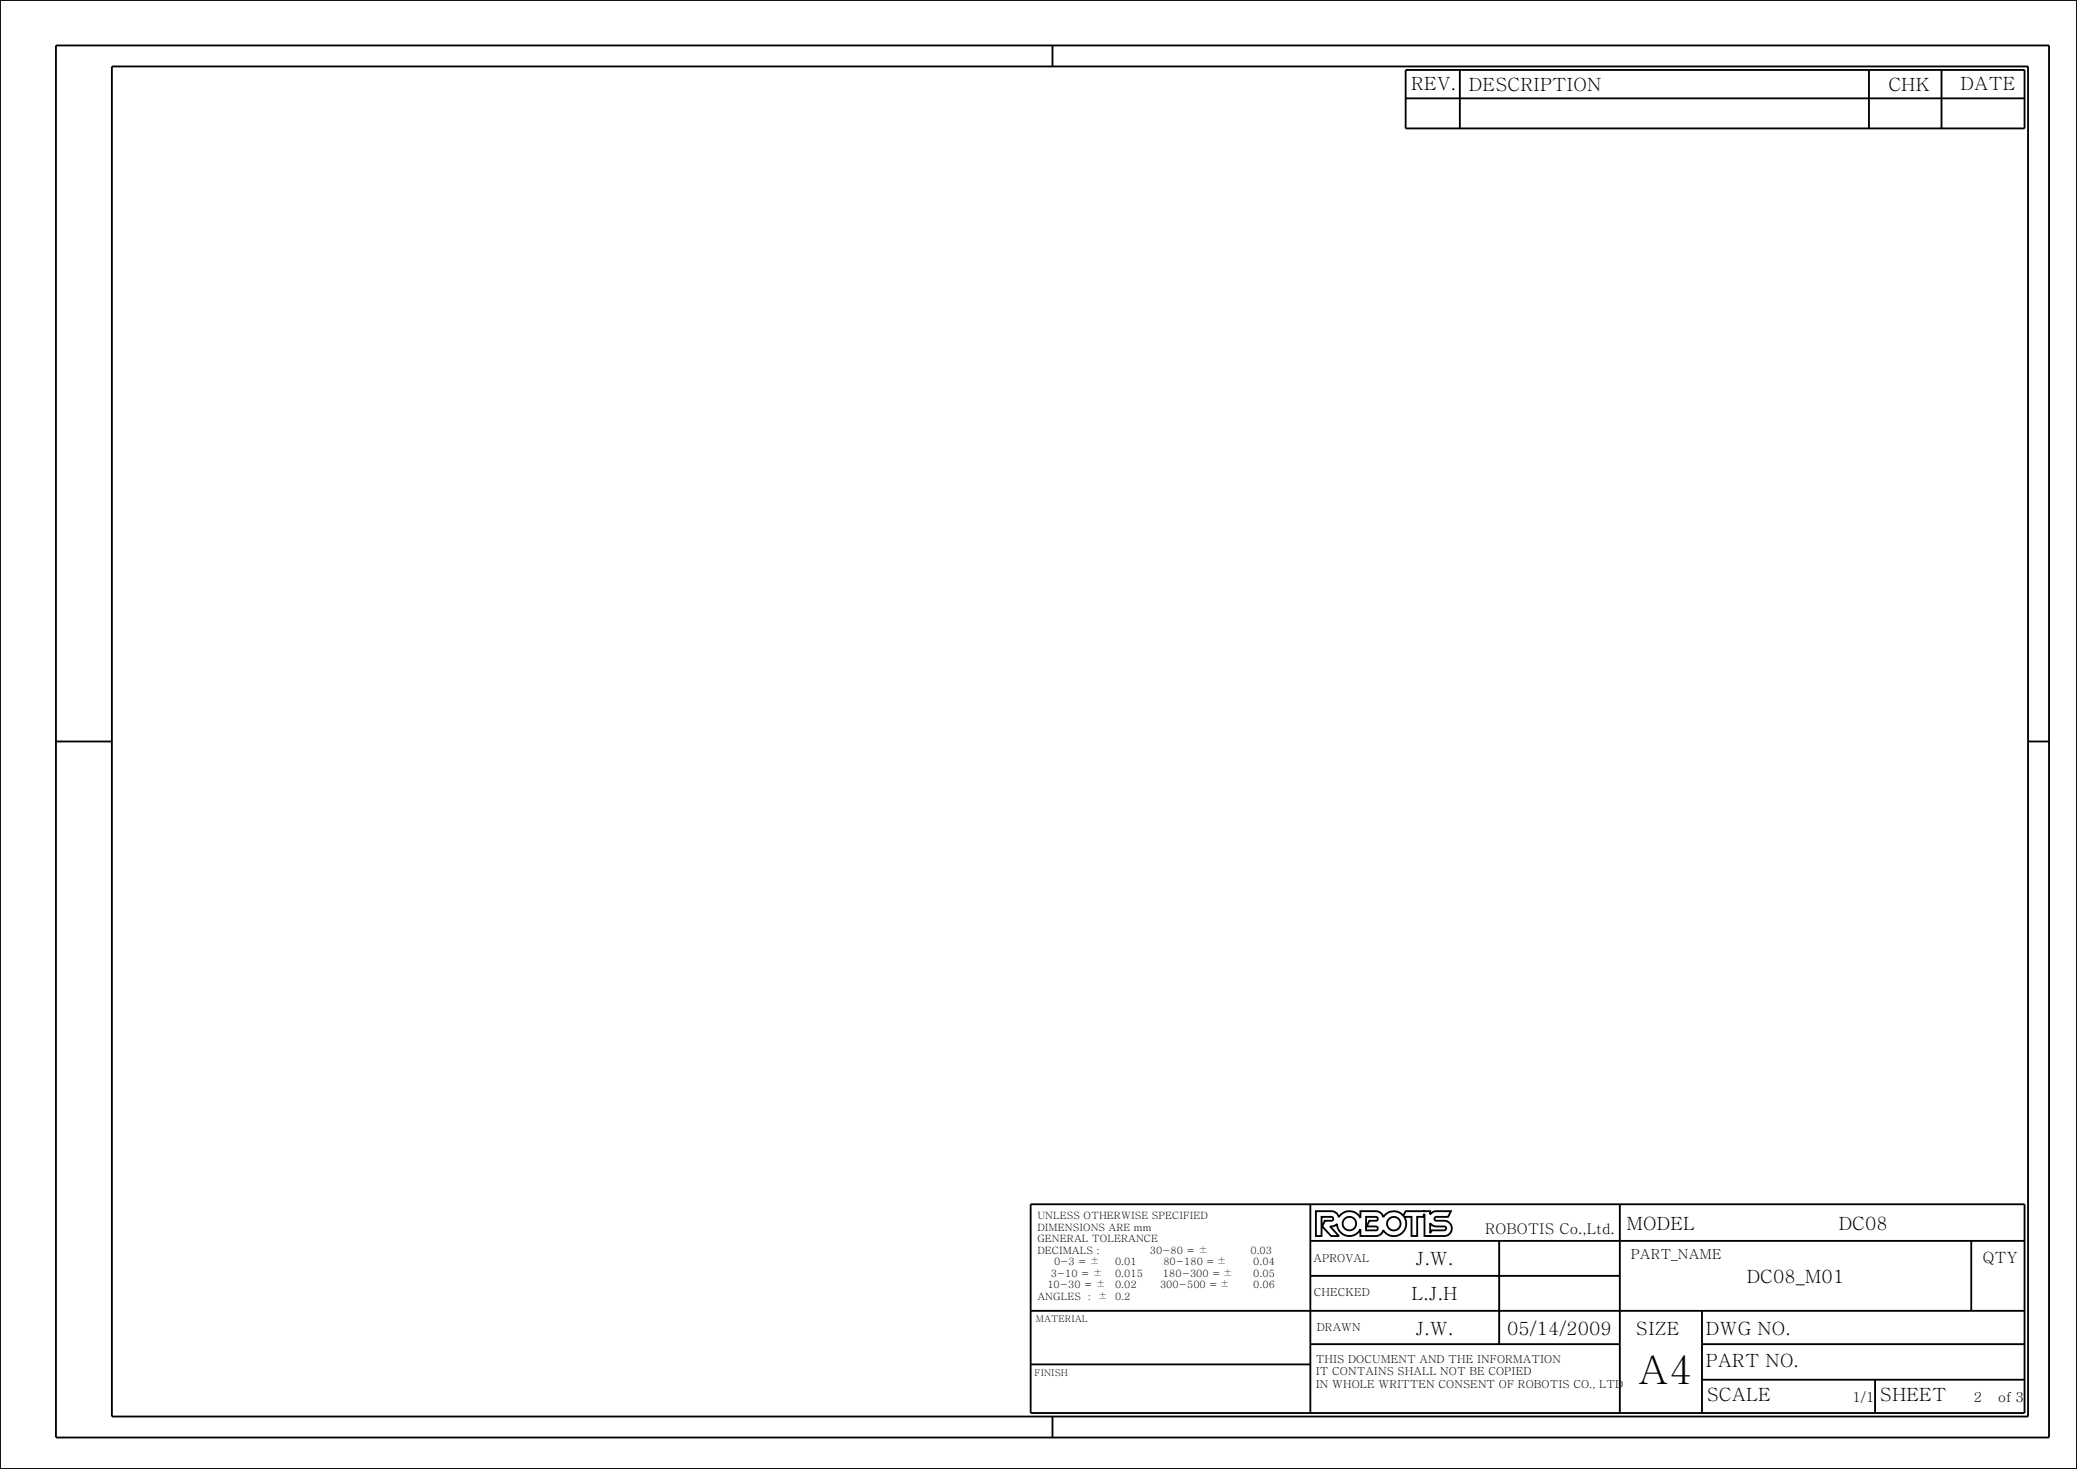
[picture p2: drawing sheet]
<svg xmlns="http://www.w3.org/2000/svg" width="297mm" height="210mm" viewBox="0 0 297 210" stroke-linecap="round" stroke-linejoin="round" font-family="sans-serif">
<g fill="none" stroke="#000" stroke-width=".26">
<path d="M0 0h297v210h-297zM8 6.5h285v199h-285zM16 9.5h274v193h-274zM150.5 6.5v3M201 10h88.5v8.4h-88.5zM201 14.1h88.5M208.8 10v8.4M267.3 10v8.4M277.6 10v8.4M8 106h8M290 106h3M147.4 172.2h142.1v29.8h-142.1z"/>
<path d="M187.4 172.2v29.8M187.4 177.4h102.1M188.2 173.1l2.4 .1 .5 .3 .3 .5a1.78 1.78 0 0 1 3.1 .1v-1l2.5 .1 .5 .3 .3 .5a1.78 1.78 0 0 1 2.9-.2l.3-.7h3.5v.5l.3-.3 .4-.1 2.3-.1-.4 .9h-1.7a.28 .28 0 0 0-.3 .2 .28 .28 0 0 0 .3 .3h1.1a1.09 1.09 0 0 1 1.1 1.1 1.09 1.09 0 0 1-1.1 1.1h-2.8v-3.2l-.2 .5h-.9v2.7h-.8v-2.7h-1a1.78 1.78 0 0 1-.5 2.4 1.78 1.78 0 0 1-2.5-.5l-.3 .5-.5 .3h-2.5v-1a1.78 1.78 0 0 1-1.9 .9 1.78 1.78 0 0 1-1.4-1.6l-.4 .3h-.6l1.3 1.4h-1.2l-1.2-1.4 .3-.8h1a.28 .28 0 0 0 .3-.3 .28 .28 0 0 0-.3-.2h-1.4v2.7h-.8zM195.3 174h1.5l.2 .1v.2l-.2 .2h-1l-.4 .8h1.4l.2 .3-.1 .2-1.6 .1zM204.5 174.9l.3 .3 .4 .1h1.4l.2 .2v.2l-.3 .2h-1.8l-.2 .4zM214.4 177.4v14.8M231.6 172.2v29.8M281.9 177.4v10M147.4 195h40M147.4 187.4h142.1M187.4 192.2h44.2M187.4 182.4h44.2"/>
<path d="M243.4 197.2h46.1M243.4 192.2h46.1M243.4 187.4v14.6M268.1 197.2v4.8M150.5 202.5v3"/>
<circle cx="193" cy="174.9" r=".97"/>
<circle cx="199.3" cy="174.9" r=".97"/>
</g>
<text font-size="5.6" x="234.2" y="197.8">A4</text>
<g font-size="2.6">
<text x="201.8" y="12.9">REV.</text>
<text x="210" y="13">DESCRIPTION</text>
<text x="270" y="13">CHK</text>
<text x="280.3" y="12.9">DATE</text>
<text x="232.6" y="175.8">MODEL</text>
<text x="262.9" y="175.8">DC08</text>
<text x="201.8" y="185.9">L.J.H</text>
<text x="202.4" y="180.9">J.W.</text>
<text x="249.8" y="183.4">DC08_M01</text>
<text x="202.4" y="190.8">J.W.</text>
<text x="215.5" y="190.8">05/14/2009</text>
<text x="233.9" y="190.9">SIZE</text>
<text x="243.9" y="190.9">DWG NO.</text>
<text x="243.9" y="195.5">PART NO.</text>
<text x="244.1" y="200.3">SCALE</text>
<text x="268.8" y="200.3">SHEET</text>
</g>
<text font-size="2.2" x="283.5" y="180.5">QTY</text>
<text font-size="2.1" x="212.3" y="176.4">ROBOTIS Co.,Ltd.</text>
<g font-size="2">
<text x="233.2" y="179.9">PART_NAME</text>
<text x="264.9" y="200.4">1/1</text>
<text x="282.2" y="200.4">2</text>
<text x="285.7" y="200.4">of 3</text>
</g>
<g font-size="1.6">
<text x="187.8" y="180.4">APROVAL</text>
<text x="187.9" y="185.3">CHECKED</text>
<text x="188.3" y="190.2">DRAWN</text>
<text x="188.2" y="194.8">THIS DOCUMENT AND THE INFORMATION</text>
<text x="188.2" y="196.6">IT CONTAINS SHALL NOT BE COPIED</text>
<text x="188.2" y="198.4">IN WHOLE WRITTEN CONSENT OF ROBOTIS CO., LTD</text>
</g>
<g font-size="1.4">
<text x="148.3" y="174.3">UNLESS OTHERWISE SPECIFIED</text>
<text x="148.3" y="175.9">DIMENSIONS ARE mm</text>
<text x="148.3" y="177.6">GENERAL TOLERANCE</text>
<text x="148.3" y="179.2">DECIMALS :</text>
<text x="164.4" y="179.2">30-80 = ±</text>
<text x="178.8" y="179.2">0.03</text>
<text x="148.3" y="185.8">ANGLES : ±</text>
<text x="149.8" y="184.2">10-30 = ±</text>
<text x="150.2" y="182.5">3-10 = ±</text>
<text x="150.7" y="180.9">0-3 = ±</text>
<text x="159.4" y="185.8">0.2</text>
<text x="159.4" y="184.2">0.02</text>
<text x="159.4" y="182.5">0.015</text>
<text x="159.5" y="180.9">0.01</text>
<text x="165.9" y="184.2">300-500 = ±</text>
<text x="166.3" y="182.5">180-300 = ±</text>
<text x="166.4" y="180.9">80-180 = ±</text>
<text x="179.2" y="184.2">0.06</text>
<text x="179.2" y="182.5">0.05</text>
<text x="179.2" y="180.9">0.04</text>
</g>
<g font-size="1.3">
<text x="148.1" y="189">MATERIAL</text>
<text x="147.9" y="196.7">FINISH</text>
</g>
</svg>
